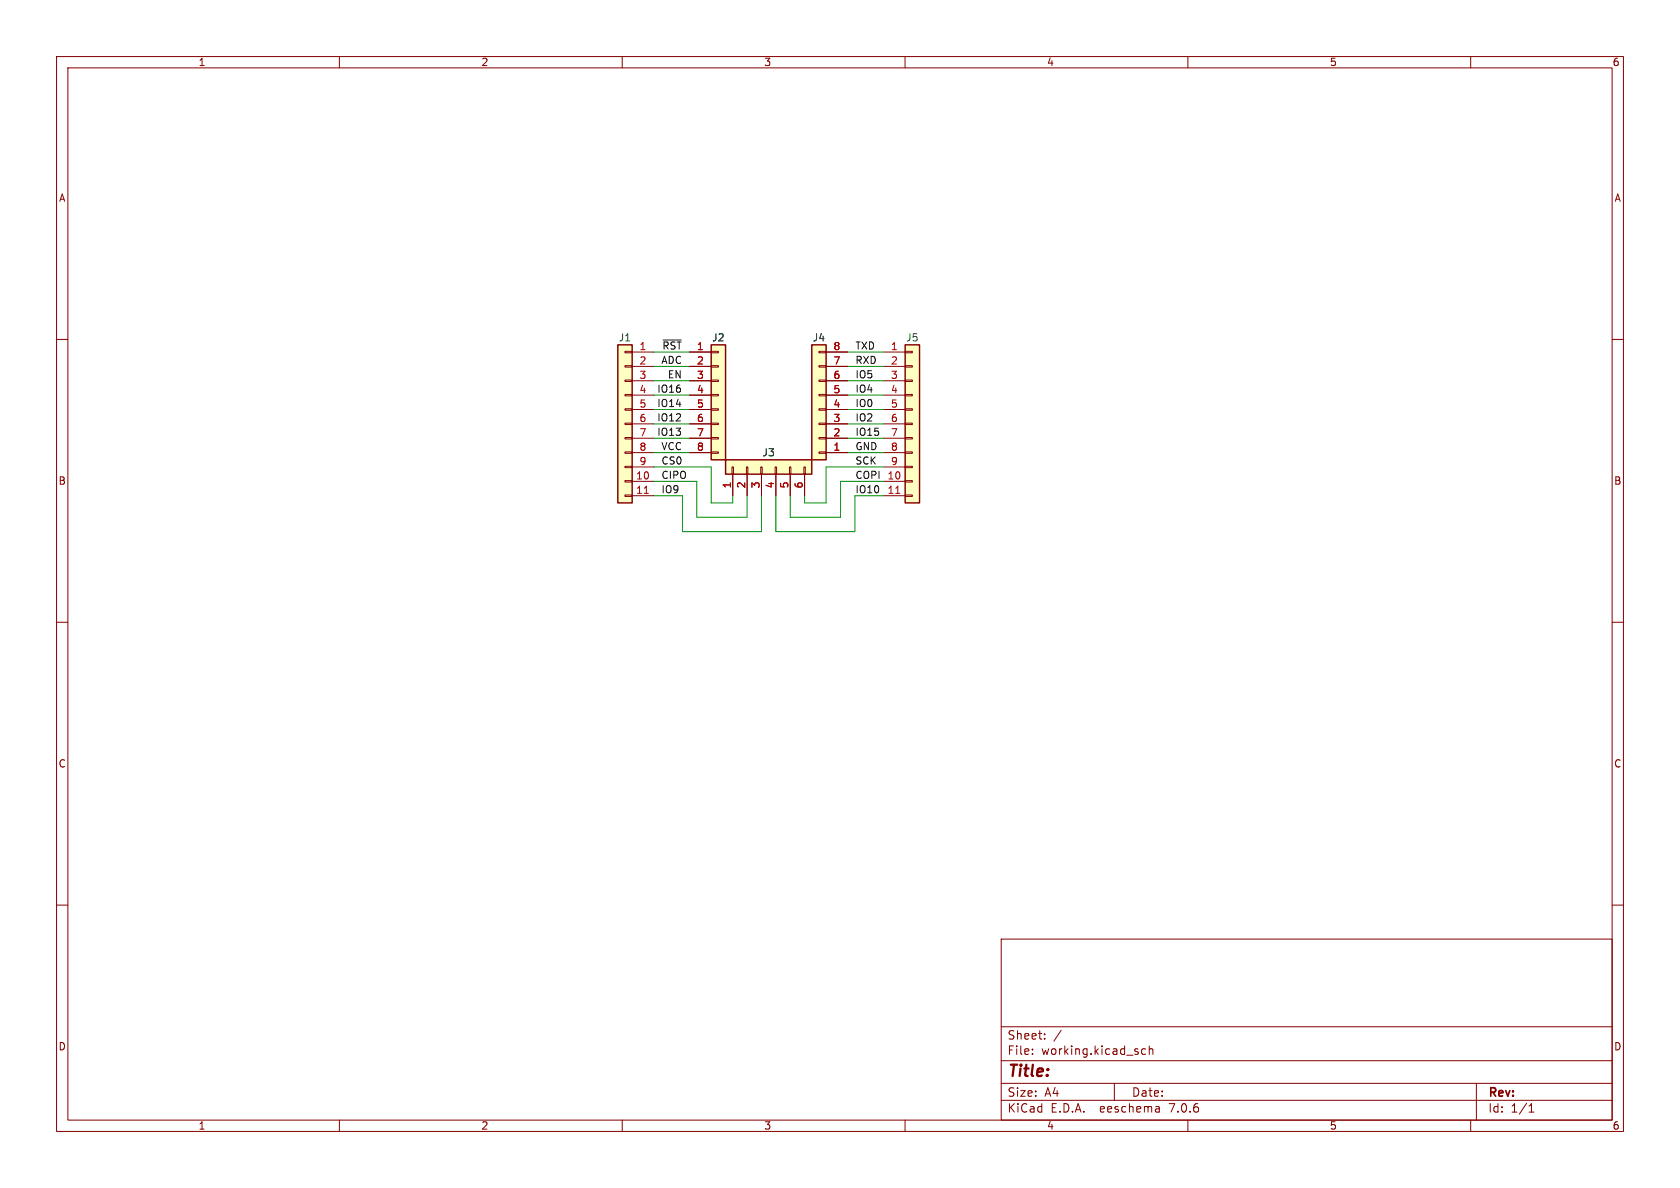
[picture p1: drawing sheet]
(kicad_sch (version 20230121) (generator eeschema)

 (paper "A4")

 (lib_symbols
  (symbol "Connector_Generic:Conn_01x06" (pin_names (offset 1.016) hide) (in_bom yes) (on_board yes)
   (property "Reference" "J" (at 0 7.62 0) (effects (font (size 1.27 1.27))))
   (property "Value" "Conn_01x06" (at 0 -10.16 0) (effects (font (size 1.27 1.27))))
   (property "Footprint" "" (at 0 0 0) (effects (font (size 1.27 1.27)) hide))
   (property "Datasheet" "~" (at 0 0 0) (effects (font (size 1.27 1.27)) hide))
   (symbol "Conn_01x06_1_1"
    (rectangle (start -1.27 -7.493) (end 0 -7.747) (stroke (width 0.1524) (type default)) (fill (type none)))
    (rectangle (start -1.27 -4.953) (end 0 -5.207) (stroke (width 0.1524) (type default)) (fill (type none)))
    (rectangle (start -1.27 -2.413) (end 0 -2.667) (stroke (width 0.1524) (type default)) (fill (type none)))
    (rectangle (start -1.27 0.127) (end 0 -0.127) (stroke (width 0.1524) (type default)) (fill (type none)))
    (rectangle (start -1.27 2.667) (end 0 2.413) (stroke (width 0.1524) (type default)) (fill (type none)))
    (rectangle (start -1.27 5.207) (end 0 4.953) (stroke (width 0.1524) (type default)) (fill (type none)))
    (rectangle (start -1.27 6.35) (end 1.27 -8.89) (stroke (width 0.254) (type default)) (fill (type background)))
    (pin passive line (at -5.08 5.08 0) (length 3.81) (name "Pin_1" (effects (font (size 1.27 1.27)))) (number "1" (effects (font (size 1.27 1.27)))))
    (pin passive line (at -5.08 2.54 0) (length 3.81) (name "Pin_2" (effects (font (size 1.27 1.27)))) (number "2" (effects (font (size 1.27 1.27)))))
    (pin passive line (at -5.08 0 0) (length 3.81) (name "Pin_3" (effects (font (size 1.27 1.27)))) (number "3" (effects (font (size 1.27 1.27)))))
    (pin passive line (at -5.08 -2.54 0) (length 3.81) (name "Pin_4" (effects (font (size 1.27 1.27)))) (number "4" (effects (font (size 1.27 1.27)))))
    (pin passive line (at -5.08 -5.08 0) (length 3.81) (name "Pin_5" (effects (font (size 1.27 1.27)))) (number "5" (effects (font (size 1.27 1.27)))))
    (pin passive line (at -5.08 -7.62 0) (length 3.81) (name "Pin_6" (effects (font (size 1.27 1.27)))) (number "6" (effects (font (size 1.27 1.27)))))))
  (symbol "Connector_Generic:Conn_01x08" (pin_names (offset 1.016) hide) (in_bom yes) (on_board yes)
   (property "Reference" "J" (at 0 10.16 0) (effects (font (size 1.27 1.27))))
   (property "Value" "Conn_01x08" (at 0 -12.7 0) (effects (font (size 1.27 1.27))))
   (property "Footprint" "" (at 0 0 0) (effects (font (size 1.27 1.27)) hide))
   (property "Datasheet" "~" (at 0 0 0) (effects (font (size 1.27 1.27)) hide))
   (symbol "Conn_01x08_1_1"
    (rectangle (start -1.27 -10.033) (end 0 -10.287) (stroke (width 0.1524) (type default)) (fill (type none)))
    (rectangle (start -1.27 -7.493) (end 0 -7.747) (stroke (width 0.1524) (type default)) (fill (type none)))
    (rectangle (start -1.27 -4.953) (end 0 -5.207) (stroke (width 0.1524) (type default)) (fill (type none)))
    (rectangle (start -1.27 -2.413) (end 0 -2.667) (stroke (width 0.1524) (type default)) (fill (type none)))
    (rectangle (start -1.27 0.127) (end 0 -0.127) (stroke (width 0.1524) (type default)) (fill (type none)))
    (rectangle (start -1.27 2.667) (end 0 2.413) (stroke (width 0.1524) (type default)) (fill (type none)))
    (rectangle (start -1.27 5.207) (end 0 4.953) (stroke (width 0.1524) (type default)) (fill (type none)))
    (rectangle (start -1.27 7.747) (end 0 7.493) (stroke (width 0.1524) (type default)) (fill (type none)))
    (rectangle (start -1.27 8.89) (end 1.27 -11.43) (stroke (width 0.254) (type default)) (fill (type background)))
    (pin passive line (at -5.08 7.62 0) (length 3.81) (name "Pin_1" (effects (font (size 1.27 1.27)))) (number "1" (effects (font (size 1.27 1.27)))))
    (pin passive line (at -5.08 5.08 0) (length 3.81) (name "Pin_2" (effects (font (size 1.27 1.27)))) (number "2" (effects (font (size 1.27 1.27)))))
    (pin passive line (at -5.08 2.54 0) (length 3.81) (name "Pin_3" (effects (font (size 1.27 1.27)))) (number "3" (effects (font (size 1.27 1.27)))))
    (pin passive line (at -5.08 0 0) (length 3.81) (name "Pin_4" (effects (font (size 1.27 1.27)))) (number "4" (effects (font (size 1.27 1.27)))))
    (pin passive line (at -5.08 -2.54 0) (length 3.81) (name "Pin_5" (effects (font (size 1.27 1.27)))) (number "5" (effects (font (size 1.27 1.27)))))
    (pin passive line (at -5.08 -5.08 0) (length 3.81) (name "Pin_6" (effects (font (size 1.27 1.27)))) (number "6" (effects (font (size 1.27 1.27)))))
    (pin passive line (at -5.08 -7.62 0) (length 3.81) (name "Pin_7" (effects (font (size 1.27 1.27)))) (number "7" (effects (font (size 1.27 1.27)))))
    (pin passive line (at -5.08 -10.16 0) (length 3.81) (name "Pin_8" (effects (font (size 1.27 1.27)))) (number "8" (effects (font (size 1.27 1.27)))))))
  (symbol "Connector_Generic:Conn_01x11" (pin_names (offset 1.016) hide) (in_bom yes) (on_board yes)
   (property "Reference" "J" (at 0 15.24 0) (effects (font (size 1.27 1.27))))
   (property "Value" "Conn_01x11" (at 0 -15.24 0) (effects (font (size 1.27 1.27))))
   (property "Footprint" "" (at 0 0 0) (effects (font (size 1.27 1.27)) hide))
   (property "Datasheet" "~" (at 0 0 0) (effects (font (size 1.27 1.27)) hide))
   (symbol "Conn_01x11_1_1"
    (rectangle (start -1.27 -12.573) (end 0 -12.827) (stroke (width 0.1524) (type default)) (fill (type none)))
    (rectangle (start -1.27 -10.033) (end 0 -10.287) (stroke (width 0.1524) (type default)) (fill (type none)))
    (rectangle (start -1.27 -7.493) (end 0 -7.747) (stroke (width 0.1524) (type default)) (fill (type none)))
    (rectangle (start -1.27 -4.953) (end 0 -5.207) (stroke (width 0.1524) (type default)) (fill (type none)))
    (rectangle (start -1.27 -2.413) (end 0 -2.667) (stroke (width 0.1524) (type default)) (fill (type none)))
    (rectangle (start -1.27 0.127) (end 0 -0.127) (stroke (width 0.1524) (type default)) (fill (type none)))
    (rectangle (start -1.27 2.667) (end 0 2.413) (stroke (width 0.1524) (type default)) (fill (type none)))
    (rectangle (start -1.27 5.207) (end 0 4.953) (stroke (width 0.1524) (type default)) (fill (type none)))
    (rectangle (start -1.27 7.747) (end 0 7.493) (stroke (width 0.1524) (type default)) (fill (type none)))
    (rectangle (start -1.27 10.287) (end 0 10.033) (stroke (width 0.1524) (type default)) (fill (type none)))
    (rectangle (start -1.27 12.827) (end 0 12.573) (stroke (width 0.1524) (type default)) (fill (type none)))
    (rectangle (start -1.27 13.97) (end 1.27 -13.97) (stroke (width 0.254) (type default)) (fill (type background)))
    (pin passive line (at -5.08 12.7 0) (length 3.81) (name "Pin_1" (effects (font (size 1.27 1.27)))) (number "1" (effects (font (size 1.27 1.27)))))
    (pin passive line (at -5.08 -10.16 0) (length 3.81) (name "Pin_10" (effects (font (size 1.27 1.27)))) (number "10" (effects (font (size 1.27 1.27)))))
    (pin passive line (at -5.08 -12.7 0) (length 3.81) (name "Pin_11" (effects (font (size 1.27 1.27)))) (number "11" (effects (font (size 1.27 1.27)))))
    (pin passive line (at -5.08 10.16 0) (length 3.81) (name "Pin_2" (effects (font (size 1.27 1.27)))) (number "2" (effects (font (size 1.27 1.27)))))
    (pin passive line (at -5.08 7.62 0) (length 3.81) (name "Pin_3" (effects (font (size 1.27 1.27)))) (number "3" (effects (font (size 1.27 1.27)))))
    (pin passive line (at -5.08 5.08 0) (length 3.81) (name "Pin_4" (effects (font (size 1.27 1.27)))) (number "4" (effects (font (size 1.27 1.27)))))
    (pin passive line (at -5.08 2.54 0) (length 3.81) (name "Pin_5" (effects (font (size 1.27 1.27)))) (number "5" (effects (font (size 1.27 1.27)))))
    (pin passive line (at -5.08 0 0) (length 3.81) (name "Pin_6" (effects (font (size 1.27 1.27)))) (number "6" (effects (font (size 1.27 1.27)))))
    (pin passive line (at -5.08 -2.54 0) (length 3.81) (name "Pin_7" (effects (font (size 1.27 1.27)))) (number "7" (effects (font (size 1.27 1.27)))))
    (pin passive line (at -5.08 -5.08 0) (length 3.81) (name "Pin_8" (effects (font (size 1.27 1.27)))) (number "8" (effects (font (size 1.27 1.27)))))
    (pin passive line (at -5.08 -7.62 0) (length 3.81) (name "Pin_9" (effects (font (size 1.27 1.27)))) (number "9" (effects (font (size 1.27 1.27))))))))


 (wire (pts (xy 115.57 69.85) (xy 121.92 69.85)) (stroke (width 0) (type default)))
 (wire (pts (xy 115.57 64.77) (xy 121.92 64.77)) (stroke (width 0) (type default)))
 (wire (pts (xy 115.57 82.55) (xy 125.73 82.55)) (stroke (width 0) (type default)))
 (wire (pts (xy 146.05 82.55) (xy 156.21 82.55)) (stroke (width 0) (type default)))
 (wire (pts (xy 149.86 67.31) (xy 156.21 67.31)) (stroke (width 0) (type default)))
 (wire (pts (xy 142.24 87.63) (xy 142.24 88.9)) (stroke (width 0) (type default)))
 (wire (pts (xy 134.62 93.98) (xy 120.65 93.98)) (stroke (width 0) (type default)))
 (wire (pts (xy 123.19 91.44) (xy 132.08 91.44)) (stroke (width 0) (type default)))
 (wire (pts (xy 156.21 85.09) (xy 148.59 85.09)) (stroke (width 0) (type default)))
 (wire (pts (xy 139.7 87.63) (xy 139.7 91.44)) (stroke (width 0) (type default)))
 (wire (pts (xy 149.86 80.01) (xy 156.21 80.01)) (stroke (width 0) (type default)))
 (wire (pts (xy 139.7 91.44) (xy 148.59 91.44)) (stroke (width 0) (type default)))
 (wire (pts (xy 125.73 82.55) (xy 125.73 88.9)) (stroke (width 0) (type default)))
 (wire (pts (xy 123.19 85.09) (xy 123.19 91.44)) (stroke (width 0) (type default)))
 (wire (pts (xy 115.57 87.63) (xy 120.65 87.63)) (stroke (width 0) (type default)))
 (wire (pts (xy 115.57 72.39) (xy 121.92 72.39)) (stroke (width 0) (type default)))
 (wire (pts (xy 132.08 87.63) (xy 132.08 91.44)) (stroke (width 0) (type default)))
 (wire (pts (xy 115.57 62.23) (xy 121.92 62.23)) (stroke (width 0) (type default)))
 (wire (pts (xy 125.73 88.9) (xy 129.54 88.9)) (stroke (width 0) (type default)))
 (wire (pts (xy 149.86 69.85) (xy 156.21 69.85)) (stroke (width 0) (type default)))
 (wire (pts (xy 151.13 87.63) (xy 156.21 87.63)) (stroke (width 0) (type default)))
 (wire (pts (xy 142.24 88.9) (xy 146.05 88.9)) (stroke (width 0) (type default)))
 (wire (pts (xy 149.86 62.23) (xy 156.21 62.23)) (stroke (width 0) (type default)))
 (wire (pts (xy 115.57 80.01) (xy 121.92 80.01)) (stroke (width 0) (type default)))
 (wire (pts (xy 129.54 87.63) (xy 129.54 88.9)) (stroke (width 0) (type default)))
 (wire (pts (xy 146.05 88.9) (xy 146.05 82.55)) (stroke (width 0) (type default)))
 (wire (pts (xy 137.16 93.98) (xy 151.13 93.98)) (stroke (width 0) (type default)))
 (wire (pts (xy 148.59 85.09) (xy 148.59 91.44)) (stroke (width 0) (type default)))
 (wire (pts (xy 149.86 74.93) (xy 156.21 74.93)) (stroke (width 0) (type default)))
 (wire (pts (xy 151.13 93.98) (xy 151.13 87.63)) (stroke (width 0) (type default)))
 (wire (pts (xy 115.57 74.93) (xy 121.92 74.93)) (stroke (width 0) (type default)))
 (wire (pts (xy 115.57 77.47) (xy 121.92 77.47)) (stroke (width 0) (type default)))
 (wire (pts (xy 137.16 87.63) (xy 137.16 93.98)) (stroke (width 0) (type default)))
 (wire (pts (xy 149.86 77.47) (xy 156.21 77.47)) (stroke (width 0) (type default)))
 (wire (pts (xy 149.86 72.39) (xy 156.21 72.39)) (stroke (width 0) (type default)))
 (wire (pts (xy 120.65 93.98) (xy 120.65 87.63)) (stroke (width 0) (type default)))
 (wire (pts (xy 149.86 64.77) (xy 156.21 64.77)) (stroke (width 0) (type default)))
 (wire (pts (xy 115.57 67.31) (xy 121.92 67.31)) (stroke (width 0) (type default)))
 (wire (pts (xy 134.62 87.63) (xy 134.62 93.98)) (stroke (width 0) (type default)))
 (wire (pts (xy 115.57 85.09) (xy 123.19 85.09)) (stroke (width 0) (type default)))

 (label "IO9" (at 116.84 87.63 0) (fields_autoplaced) (effects (font (size 1.27 1.27)) (justify left bottom)))
 (label "VCC" (at 120.65 80.01 0) (fields_autoplaced) (effects (font (size 1.27 1.27)) (justify right bottom)))
 (label "IO12" (at 120.65 74.93 0) (fields_autoplaced) (effects (font (size 1.27 1.27)) (justify right bottom)))
 (label "SCK" (at 151.13 82.55 0) (fields_autoplaced) (effects (font (size 1.27 1.27)) (justify left bottom)))
 (label "IO0" (at 151.13 72.39 0) (fields_autoplaced) (effects (font (size 1.27 1.27)) (justify left bottom)))
 (label "ADC" (at 120.65 64.77 0) (fields_autoplaced) (effects (font (size 1.27 1.27)) (justify right bottom)))
 (label "CIPO" (at 116.84 85.09 0) (fields_autoplaced) (effects (font (size 1.27 1.27)) (justify left bottom)))
 (label "GND" (at 151.13 80.01 0) (fields_autoplaced) (effects (font (size 1.27 1.27)) (justify left bottom)))
 (label "TXD" (at 151.13 62.23 0) (fields_autoplaced) (effects (font (size 1.27 1.27)) (justify left bottom)))
 (label "IO14" (at 120.65 72.39 0) (fields_autoplaced) (effects (font (size 1.27 1.27)) (justify right bottom)))
 (label "IO4" (at 151.13 69.85 0) (fields_autoplaced) (effects (font (size 1.27 1.27)) (justify left bottom)))
 (label "IO5" (at 151.13 67.31 0) (fields_autoplaced) (effects (font (size 1.27 1.27)) (justify left bottom)))
 (label "IO13" (at 120.65 77.47 0) (fields_autoplaced) (effects (font (size 1.27 1.27)) (justify right bottom)))
 (label "IO10" (at 151.13 87.63 0) (fields_autoplaced) (effects (font (size 1.27 1.27)) (justify left bottom)))
 (label "IO16" (at 120.65 69.85 0) (fields_autoplaced) (effects (font (size 1.27 1.27)) (justify right bottom)))
 (label "EN" (at 120.65 67.31 0) (fields_autoplaced) (effects (font (size 1.27 1.27)) (justify right bottom)))
 (label "IO2" (at 151.13 74.93 0) (fields_autoplaced) (effects (font (size 1.27 1.27)) (justify left bottom)))
 (label "RXD" (at 151.13 64.77 0) (fields_autoplaced) (effects (font (size 1.27 1.27)) (justify left bottom)))
 (label "IO15" (at 151.13 77.47 0) (fields_autoplaced) (effects (font (size 1.27 1.27)) (justify left bottom)))
 (label "COPI" (at 151.13 85.09 0) (fields_autoplaced) (effects (font (size 1.27 1.27)) (justify left bottom)))
 (label "CS0" (at 116.84 82.55 0) (fields_autoplaced) (effects (font (size 1.27 1.27)) (justify left bottom)))
 (label "~{RST}" (at 120.65 62.23 0) (fields_autoplaced) (effects (font (size 1.27 1.27)) (justify right bottom)))

 (symbol (lib_id "Connector_Generic:Conn_01x11") (at 161.29 74.93 0) (unit 1) (in_bom yes) (on_board yes) (dnp no)
  (property "Reference" "J5" (at 161.29 59.69 0) (effects (font (size 1.27 1.27))))
  (property "Value" "Conn_01x11" (at 163.83 76.835 0) (effects (font (size 1.27 1.27)) (justify left) hide))
  (property "Footprint" "Connector_PinHeader_2.54mm:PinHeader_1x11_P2.54mm_Vertical" (at 161.29 74.93 0) (effects (font (size 1.27 1.27)) hide))
  (property "Datasheet" "~" (at 161.29 74.93 0) (effects (font (size 1.27 1.27)) hide)) (pin "1") (pin "10") (pin "11") (pin "2") (pin "3") (pin "4") (pin "5") (pin "6") (pin "7") (pin "8") (pin "9"))

 (symbol (lib_id "Connector_Generic:Conn_01x11") (at 110.49 74.93 0) (mirror y) (unit 1) (in_bom yes) (on_board yes) (dnp no)
  (property "Reference" "J1" (at 110.49 59.69 0) (effects (font (size 1.27 1.27))))
  (property "Value" "Conn_01x11" (at 107.95 74.93 0) (effects (font (size 1.27 1.27)) hide))
  (property "Footprint" "Connector_PinHeader_2.54mm:PinHeader_1x11_P2.54mm_Vertical" (at 110.49 74.93 0) (effects (font (size 1.27 1.27)) hide))
  (property "Datasheet" "~" (at 110.49 74.93 0) (effects (font (size 1.27 1.27)) hide)) (pin "1") (pin "10") (pin "11") (pin "2") (pin "3") (pin "4") (pin "5") (pin "6") (pin "7") (pin "8") (pin "9"))

 (symbol (lib_id "Connector_Generic:Conn_01x08") (at 127 69.85 0) (unit 1) (in_bom yes) (on_board yes) (dnp no)
  (property "Reference" "J2" (at 127 59.69 0) (effects (font (size 1.27 1.27))))
  (property "Value" "Conn_01x08" (at 129.54 69.85 90) (effects (font (size 1.27 1.27)) hide))
  (property "Footprint" "FlexyPin:FlexyPin_1x08_P2.00mm" (at 127 69.85 0) (effects (font (size 1.27 1.27)) hide))
  (property "Datasheet" "~" (at 127 69.85 0) (effects (font (size 1.27 1.27)) hide)) (pin "1") (pin "2") (pin "3") (pin "4") (pin "5") (pin "6") (pin "7") (pin "8"))

 (symbol (lib_id "Connector_Generic:Conn_01x06") (at 134.62 82.55 90) (unit 1) (in_bom yes) (on_board yes) (dnp no)
  (property "Reference" "J3" (at 135.89 80.01 90) (effects (font (size 1.27 1.27))))
  (property "Value" "Conn_01x06" (at 135.89 80.01 90) (effects (font (size 1.27 1.27)) hide))
  (property "Footprint" "FlexyPin:FlexyPin_1x06_P2.00mm" (at 134.62 82.55 0) (effects (font (size 1.27 1.27)) hide))
  (property "Datasheet" "~" (at 134.62 82.55 0) (effects (font (size 1.27 1.27)) hide)) (pin "1") (pin "2") (pin "3") (pin "4") (pin "5") (pin "6"))

 (symbol (lib_id "Connector_Generic:Conn_01x08") (at 144.78 72.39 180) (unit 1) (in_bom yes) (on_board yes) (dnp no)
  (property "Reference" "J4" (at 144.78 59.69 0) (effects (font (size 1.27 1.27))))
  (property "Value" "Conn_01x08" (at 142.24 72.39 90) (effects (font (size 1.27 1.27)) hide))
  (property "Footprint" "FlexyPin:FlexyPin_1x08_P2.00mm" (at 144.78 72.39 0) (effects (font (size 1.27 1.27)) hide))
  (property "Datasheet" "~" (at 144.78 72.39 0) (effects (font (size 1.27 1.27)) hide)) (pin "1") (pin "2") (pin "3") (pin "4") (pin "5") (pin "6") (pin "7") (pin "8"))

 (sheet_instances (path "" (page "1"))))
